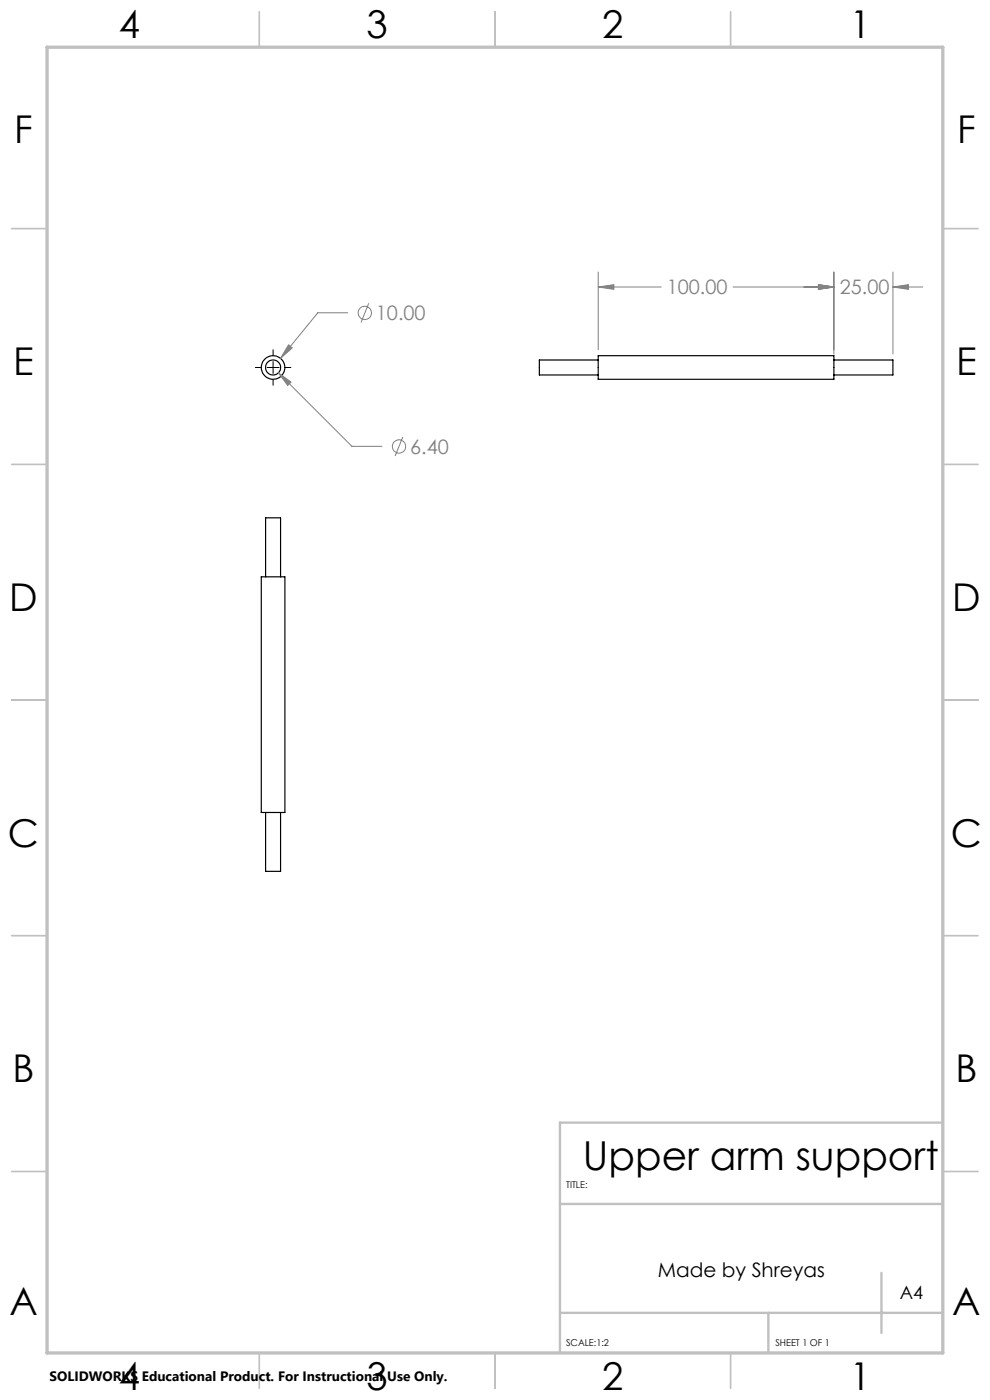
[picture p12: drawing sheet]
<svg xmlns="http://www.w3.org/2000/svg" width="210mm" height="297mm" viewBox="0 0 210 297" stroke-linecap="round" stroke-linejoin="round" font-family="sans-serif">
<g fill="none" stroke="#000" stroke-width=".25">
<path d="M126.9 75.5h50v5h-50zM126.9 76.4h-12.5v3.1h12.5M176.9 76.4h12.5v3.1h-12.5M55.4 122.4h5v50h-5zM56.3 122.4v-12.5h3.2v12.5M56.3 172.4v12.5h3.2v-12.5"/>
<circle cx="57.9" cy="78" r="1.6"/>
<circle cx="57.9" cy="78" r="2.5"/>
</g>
<g fill="none" stroke="#808080" stroke-width=".21">
<path d="M126.9 57.7v16.5M176.9 57.7v17.4M189.4 57.7v17.4M59.1 79.1l2.6 2-.7 .7zM59.1 79.1l15.5 15.6h6.4M61.2 73.2l.8 .6-2.5 2.2zM73.8 66.4h-6.4l-7.9 9.6M78.2 64.3l-1.6 4.1M126.9 60.9l3.3-.5v1zM126.9 60.9h13.4M155.5 60.9h21.4M173.6 60.4l3.3 .5-3.3 .5z"/>
<path d="M189.4 60.9l3.3-.5v1zM189.4 60.9h6.4M85.4 92.7l-1.6 4"/>
<circle cx="77.4" cy="66.4" r="1.42"/>
<circle cx="84.6" cy="94.7" r="1.4"/>
</g>
<path d="M54.2 78h1.2M56.7 78h2.5M57.9 74.2v1.2M57.9 76.7v2.5M60.5 78h1.2M57.9 80.5v1.2" fill="none" stroke="#000" stroke-width=".21"/>
<g fill="none" stroke="#c0c0c0" stroke-width=".35">
<path d="M55 2.5v7.5M105 2.5v7.5M155 2.5v7.5M2.5 48.5h7.5M200 48.5h7.5M2.5 98.5h7.5M200 98.5h7.5M2.5 148.5h7.5M200 148.5h7.5M2.5 198.5h7.5M200 198.5h7.5M2.5 248.5h7.5"/>
<path d="M200 248.5h7.5M55 287v7.5M105 287v7.5M155 287v7.5"/>
</g>
<path d="M200 238.2h-81.2v48.8M118.8 255.4h81.2M118.8 278.5h81.2M163 278.5v8.5M187 270v12.8" fill="none" stroke="#c0c0c0" stroke-width=".5"/>
<path d="M10 10h190v277h-190z" fill="none" stroke="#c0c0c0" stroke-width=".7"/>
<path d="M61.2 73.2l-1.7 2.8 2.5-2.2zM59.1 79.1l1.9 2.7 .7-.7zM173.6 60.4l3.3 .5-3.3 .5zM126.9 60.9l3.3-.5v1zM189.4 60.9l3.3-.5v1zM173.6 60.4l3.3 .5-3.3 .5z" fill="#808080"/>
<text font-size="8.5" x="123.7" y="248.2">Upper arm support</text>
<g font-size="8.1">
<text x="25.2" y="8">4</text>
<text x="77.7" y="8">3</text>
<text x="127.7" y="8">2</text>
<text x="180.2" y="8">1</text>
<text x="3" y="30.4">F</text>
<text x="203" y="30.4">F</text>
<text x="2.8" y="79.6">E</text>
<text x="202.8" y="79.6">E</text>
<text x="2" y="129.6">D</text>
<text x="202" y="129.6">D</text>
<text x="1.7" y="179.6">C</text>
<text x="201.7" y="179.6">C</text>
<text x="2.7" y="229.6">B</text>
<text x="202.7" y="229.6">B</text>
<text x="2" y="278.9">A</text>
<text x="202" y="278.9">A</text>
<text x="25.2" y="295">4</text>
<text x="77.7" y="295">3</text>
<text x="127.7" y="295">2</text>
<text x="180.2" y="295">1</text>
</g>
<g font-size="4.2" fill="#808080">
<text x="141.4" y="62.5">100.00</text>
<text x="178.1" y="62.5">25.00</text>
<text x="79.7" y="67.9">10.00</text>
<text x="87" y="96.3">6.40</text>
</g>
<text font-size="4.2" x="139.5" y="271">Made by Shreyas</text>
<text font-size="3.9" x="190.9" y="275.5">A4</text>
<text font-size="2.9" x="10.5" y="292.9">SOLIDWORKS Educational Product. For Instructional Use Only.</text>
<g font-size="2">
<text x="120.1" y="251.9">TITLE:</text>
<text x="120.1" y="285.6">SCALE:1:2</text>
<text x="164.5" y="285.6">SHEET 1 OF 1</text>
</g>
</svg>
